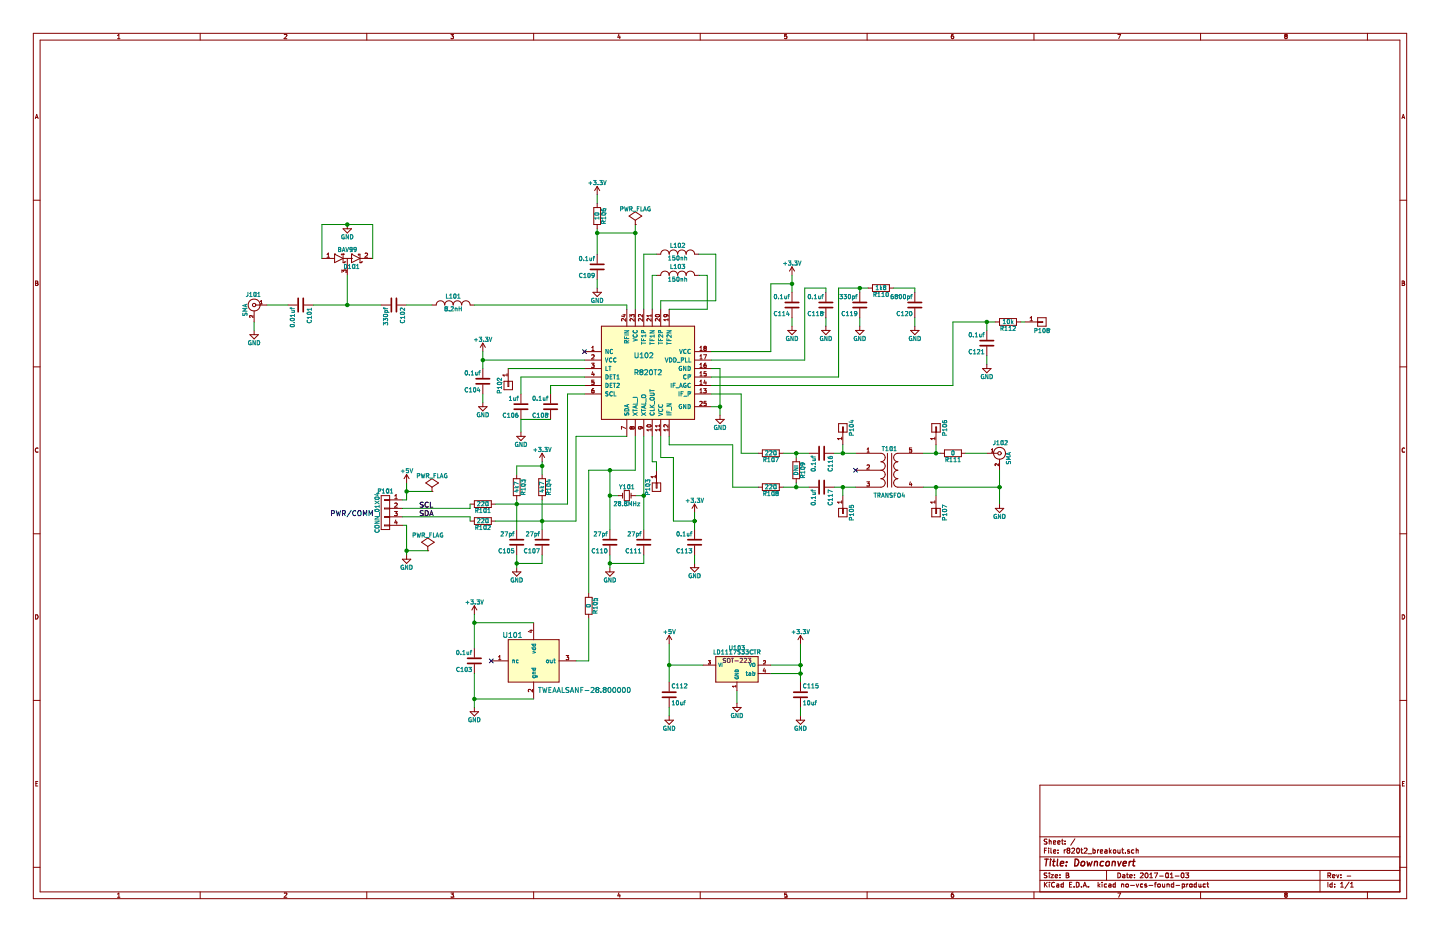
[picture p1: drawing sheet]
EESchema Schematic File Version 2
LIBS:r820t2_breakout-rescue
LIBS:power
LIBS:device
LIBS:transistors
LIBS:conn
LIBS:linear
LIBS:regul
LIBS:74xx
LIBS:cmos4000
LIBS:adc-dac
LIBS:memory
LIBS:xilinx
LIBS:microcontrollers
LIBS:dsp
LIBS:microchip
LIBS:analog_switches
LIBS:motorola
LIBS:texas
LIBS:intel
LIBS:audio
LIBS:interface
LIBS:digital-audio
LIBS:philips
LIBS:display
LIBS:cypress
LIBS:siliconi
LIBS:opto
LIBS:atmel
LIBS:contrib
LIBS:valves
LIBS:emeb_library
LIBS:r820t2_breakout-cache
EELAYER 25 0
EELAYER END
$Descr B 17000 11000
encoding utf-8
Sheet 1 1
Title "Downconvert"
Date "2017-01-03"
Rev "-"
Comp ""
Comment1 ""
Comment2 ""
Comment3 ""
Comment4 ""
$EndDescr
$Comp
L BNC J101
U 1 1
P 3000 3600
F 0 "J101" H 3010 3720 50  0000 C CNN
F 1 "SMA" V 3110 3540 50  0000 C CNN
F 2 "footprints:SMA_END" H 3000 3600 50  0001 C CNN
F 3 "" H 3000 3600 50  0000 C CNN
	1    3000 3600
	-1   0    0    -1  
$EndComp
$Comp
L GND #PWR01
U 1 1
P 3000 3900
F 0 "#PWR01" H 3000 3650 50  0001 C CNN
F 1 "GND" H 3000 3750 50  0000 C CNN
F 2 "" H 3000 3900 50  0000 C CNN
F 3 "" H 3000 3900 50  0000 C CNN
	1    3000 3900
	1    0    0    -1  
$EndComp
$Comp
L C C112
U 1 1
P 7900 8200
F 0 "C112" H 7925 8300 50  0000 L CNN
F 1 "10uf" H 7925 8100 50  0000 L CNN
F 2 "Capacitors_SMD:C_0805_HandSoldering" H 7938 8050 50  0001 C CNN
F 3 "" H 7900 8200 50  0000 C CNN
	1    7900 8200
	1    0    0    -1  
$EndComp
$Comp
L GND #PWR02
U 1 1
P 8700 8300
F 0 "#PWR02" H 8700 8050 50  0001 C CNN
F 1 "GND" H 8700 8150 50  0000 C CNN
F 2 "" H 8700 8300 50  0000 C CNN
F 3 "" H 8700 8300 50  0000 C CNN
	1    8700 8300
	1    0    0    -1  
$EndComp
$Comp
L GND #PWR03
U 1 1
P 7900 8450
F 0 "#PWR03" H 7900 8200 50  0001 C CNN
F 1 "GND" H 7900 8300 50  0000 C CNN
F 2 "" H 7900 8450 50  0000 C CNN
F 3 "" H 7900 8450 50  0000 C CNN
	1    7900 8450
	1    0    0    -1  
$EndComp
$Comp
L C C115
U 1 1
P 9450 8200
F 0 "C115" H 9475 8300 50  0000 L CNN
F 1 "10uf" H 9475 8100 50  0000 L CNN
F 2 "Capacitors_SMD:C_0805_HandSoldering" H 9488 8050 50  0001 C CNN
F 3 "" H 9450 8200 50  0000 C CNN
	1    9450 8200
	1    0    0    -1  
$EndComp
$Comp
L GND #PWR04
U 1 1
P 9450 8450
F 0 "#PWR04" H 9450 8200 50  0001 C CNN
F 1 "GND" H 9450 8300 50  0000 C CNN
F 2 "" H 9450 8450 50  0000 C CNN
F 3 "" H 9450 8450 50  0000 C CNN
	1    9450 8450
	1    0    0    -1  
$EndComp
$Comp
L +3.3V #PWR05
U 1 1
P 9450 7600
F 0 "#PWR05" H 9450 7450 50  0001 C CNN
F 1 "+3.3V" H 9450 7740 50  0000 C CNN
F 2 "" H 9450 7600 50  0000 C CNN
F 3 "" H 9450 7600 50  0000 C CNN
	1    9450 7600
	1    0    0    -1  
$EndComp
$Comp
L BNC J102
U 1 1
P 11800 5350
F 0 "J102" H 11810 5470 50  0000 C CNN
F 1 "SMA" V 11910 5290 50  0000 C CNN
F 2 "footprints:SMA_END" H 11800 5350 50  0001 C CNN
F 3 "" H 11800 5350 50  0000 C CNN
	1    11800 5350
	1    0    0    -1  
$EndComp
$Comp
L GND #PWR06
U 1 1
P 11800 5950
F 0 "#PWR06" H 11800 5700 50  0001 C CNN
F 1 "GND" H 11800 5800 50  0000 C CNN
F 2 "" H 11800 5950 50  0000 C CNN
F 3 "" H 11800 5950 50  0000 C CNN
	1    11800 5950
	1    0    0    -1  
$EndComp
$Comp
L GND #PWR07
U 1 1
P 4800 6550
F 0 "#PWR07" H 4800 6300 50  0001 C CNN
F 1 "GND" H 4800 6400 50  0000 C CNN
F 2 "" H 4800 6550 50  0000 C CNN
F 3 "" H 4800 6550 50  0000 C CNN
	1    4800 6550
	1    0    0    -1  
$EndComp
$Comp
L +5V #PWR08
U 1 1
P 7900 7600
F 0 "#PWR08" H 7900 7450 50  0001 C CNN
F 1 "+5V" H 7900 7740 50  0000 C CNN
F 2 "" H 7900 7600 50  0000 C CNN
F 3 "" H 7900 7600 50  0000 C CNN
	1    7900 7600
	1    0    0    -1  
$EndComp
$Comp
L +5V #PWR09
U 1 1
P 4800 5700
F 0 "#PWR09" H 4800 5550 50  0001 C CNN
F 1 "+5V" H 4800 5840 50  0000 C CNN
F 2 "" H 4800 5700 50  0000 C CNN
F 3 "" H 4800 5700 50  0000 C CNN
	1    4800 5700
	1    0    0    -1  
$EndComp
Text Notes 3900 6100 0    60   ~ 0
PWR/COMM
Wire Wire Line
	7900 7600 7900 8050
Wire Wire Line
	8300 7850 7900 7850
Connection ~ 7900 7850
Wire Wire Line
	8700 8300 8700 8150
Wire Wire Line
	7900 8450 7900 8350
Wire Wire Line
	9450 7600 9450 8050
Wire Wire Line
	9450 8450 9450 8350
Connection ~ 9450 7850
Wire Wire Line
	4800 5700 4800 5900
Wire Wire Line
	4750 6200 4800 6200
Wire Wire Line
	4800 6200 4800 6550
Wire Wire Line
	11800 5550 11800 5950
Connection ~ 4800 5800
Connection ~ 4800 6500
$Comp
L CONN_01X04 P101
U 1 1
P 4550 6050
F 0 "P101" H 4550 6300 50  0000 C CNN
F 1 "CONN_01X04" V 4650 6050 50  0000 C CNN
F 2 "Pin_Headers:Pin_Header_Straight_1x04_Pitch2.54mm" H 4550 6050 50  0001 C CNN
F 3 "" H 4550 6050 50  0000 C CNN
	1    4550 6050
	-1   0    0    -1  
$EndComp
Wire Wire Line
	4800 5900 4750 5900
$Comp
L PWR_FLAG #FLG010
U 1 1
P 5100 5800
F 0 "#FLG010" H 5100 5895 50  0001 C CNN
F 1 "PWR_FLAG" H 5100 5980 50  0000 C CNN
F 2 "" H 5100 5800 50  0000 C CNN
F 3 "" H 5100 5800 50  0000 C CNN
	1    5100 5800
	1    0    0    -1  
$EndComp
$Comp
L PWR_FLAG #FLG011
U 1 1
P 5050 6500
F 0 "#FLG011" H 5050 6595 50  0001 C CNN
F 1 "PWR_FLAG" H 5050 6680 50  0000 C CNN
F 2 "" H 5050 6500 50  0000 C CNN
F 3 "" H 5050 6500 50  0000 C CNN
	1    5050 6500
	1    0    0    -1  
$EndComp
Wire Wire Line
	4800 6500 5050 6500
Wire Wire Line
	4800 5800 5100 5800
Wire Wire Line
	4750 6000 5550 6000
Wire Wire Line
	4750 6100 5550 6100
Text Label 4950 6000 0    60   ~ 0
SCL
Text Label 4950 6100 0    60   ~ 0
SDA
$Comp
L R820T2 U102
U 1 1
P 7650 4400
F 0 "U102" H 7600 4600 60  0000 C CNN
F 1 "R820T2" H 7650 4400 60  0000 C CNN
F 2 "footprints:QFN-24-1EP_4x4mm_Pitch0.5mm_extended_pad" H 7650 4400 60  0001 C CNN
F 3 "" H 7650 4400 60  0000 C CNN
	1    7650 4400
	1    0    0    -1  
$EndComp
Wire Wire Line
	6700 4650 6900 4650
$Comp
L GND #PWR012
U 1 1
P 8500 4900
F 0 "#PWR012" H 8500 4650 50  0001 C CNN
F 1 "GND" H 8500 4750 50  0000 C CNN
F 2 "" H 8500 4900 50  0000 C CNN
F 3 "" H 8500 4900 50  0000 C CNN
	1    8500 4900
	1    0    0    -1  
$EndComp
Wire Wire Line
	8400 4350 8500 4350
Wire Wire Line
	8500 4350 8500 4900
NoConn ~ 6900 4150
Wire Wire Line
	8400 4800 8500 4800
Connection ~ 8500 4800
$Comp
L C C108
U 1 1
P 6500 4800
F 0 "C108" H 6525 4900 50  0000 L CNN
F 1 "0.1uf" H 6525 4700 50  0000 L CNN
F 2 "Capacitors_SMD:C_0603_HandSoldering" H 6538 4650 50  0001 C CNN
F 3 "" H 6500 4800 50  0000 C CNN
	1    6500 4800
	-1   0    0    1   
$EndComp
$Comp
L C C106
U 1 1
P 6150 4800
F 0 "C106" H 6175 4900 50  0000 L CNN
F 1 "1uf" H 6175 4700 50  0000 L CNN
F 2 "Capacitors_SMD:C_0603_HandSoldering" H 6188 4650 50  0001 C CNN
F 3 "" H 6150 4800 50  0000 C CNN
	1    6150 4800
	-1   0    0    1   
$EndComp
$Comp
L GND #PWR013
U 1 1
P 6150 5100
F 0 "#PWR013" H 6150 4850 50  0001 C CNN
F 1 "GND" H 6150 4950 50  0000 C CNN
F 2 "" H 6150 5100 50  0000 C CNN
F 3 "" H 6150 5100 50  0000 C CNN
	1    6150 5100
	1    0    0    -1  
$EndComp
Wire Wire Line
	6900 4550 6500 4550
Wire Wire Line
	6500 4550 6500 4650
Wire Wire Line
	6900 4450 6150 4450
Wire Wire Line
	6150 4450 6150 4650
Wire Wire Line
	6500 4950 6150 4950
Wire Wire Line
	6150 4950 6150 5100
$Comp
L CONN_01X01 P102
U 1 1
P 6000 4550
F 0 "P102" H 6000 4650 50  0000 C CNN
F 1 "CONN_01X01" V 6100 4550 50  0001 C CNN
F 2 "Connect:PINTST" H 6000 4550 50  0001 C CNN
F 3 "" H 6000 4550 50  0000 C CNN
	1    6000 4550
	0    -1   1    0   
$EndComp
Wire Wire Line
	6900 4350 6000 4350
$Comp
L INDUCTOR_SMALL L102
U 1 1
P 8000 3000
F 0 "L102" H 8000 3100 50  0000 C CNN
F 1 "150nh" H 8000 2950 50  0000 C CNN
F 2 "Resistors_SMD:R_0603_HandSoldering" H 8000 3000 50  0001 C CNN
F 3 "" H 8000 3000 50  0000 C CNN
	1    8000 3000
	-1   0    0    -1  
$EndComp
$Comp
L INDUCTOR_SMALL L103
U 1 1
P 8000 3250
F 0 "L103" H 8000 3350 50  0000 C CNN
F 1 "150nh" H 8000 3200 50  0000 C CNN
F 2 "Resistors_SMD:R_0603_HandSoldering" H 8000 3250 50  0001 C CNN
F 3 "" H 8000 3250 50  0000 C CNN
	1    8000 3250
	-1   0    0    -1  
$EndComp
Wire Wire Line
	7600 3650 7600 3000
Wire Wire Line
	7600 3000 7750 3000
Wire Wire Line
	7700 3650 7700 3250
Wire Wire Line
	7700 3250 7750 3250
Wire Wire Line
	7900 3650 8350 3650
Wire Wire Line
	8350 3650 8350 3250
Wire Wire Line
	8350 3250 8250 3250
Wire Wire Line
	7800 3650 7800 3550
Wire Wire Line
	7800 3550 8450 3550
Wire Wire Line
	8450 3550 8450 3000
Wire Wire Line
	8450 3000 8250 3000
$Comp
L INDUCTOR_SMALL L101
U 1 1
P 5350 3600
F 0 "L101" H 5350 3700 50  0000 C CNN
F 1 "8.2nH" H 5350 3550 50  0000 C CNN
F 2 "Resistors_SMD:R_0603_HandSoldering" H 5350 3600 50  0001 C CNN
F 3 "" H 5350 3600 50  0000 C CNN
	1    5350 3600
	1    0    0    -1  
$EndComp
Wire Wire Line
	5600 3600 7400 3600
Wire Wire Line
	7400 3600 7400 3650
$Comp
L C C102
U 1 1
P 4650 3600
F 0 "C102" H 4675 3700 50  0000 L CNN
F 1 "330pf" H 4675 3500 50  0000 L CNN
F 2 "Capacitors_SMD:C_0603_HandSoldering" H 4688 3450 50  0001 C CNN
F 3 "" H 4650 3600 50  0000 C CNN
	1    4650 3600
	0    1    1    0   
$EndComp
$Comp
L C C101
U 1 1
P 3550 3600
F 0 "C101" H 3575 3700 50  0000 L CNN
F 1 "0.01uf" H 3575 3500 50  0000 L CNN
F 2 "Capacitors_SMD:C_0603_HandSoldering" H 3588 3450 50  0001 C CNN
F 3 "" H 3550 3600 50  0000 C CNN
	1    3550 3600
	0    1    1    0   
$EndComp
$Comp
L D_Schottky_x2_Serial_AKC D101
U 1 1
P 4100 3050
F 0 "D101" H 4150 2950 50  0000 C CNN
F 1 "BAV99" H 4100 3150 50  0000 C CNN
F 2 "TO_SOT_Packages_SMD:SOT-23" H 4100 3050 50  0001 C CNN
F 3 "" H 4100 3050 50  0000 C CNN
	1    4100 3050
	1    0    0    -1  
$EndComp
Wire Wire Line
	4800 3600 5100 3600
Wire Wire Line
	3700 3600 4500 3600
Wire Wire Line
	4100 3250 4100 3600
Connection ~ 4100 3600
$Comp
L GND #PWR014
U 1 1
P 4100 2650
F 0 "#PWR014" H 4100 2400 50  0001 C CNN
F 1 "GND" H 4100 2500 50  0000 C CNN
F 2 "" H 4100 2650 50  0000 C CNN
F 3 "" H 4100 2650 50  0000 C CNN
	1    4100 2650
	1    0    0    -1  
$EndComp
Wire Wire Line
	3800 3050 3800 2650
Wire Wire Line
	3800 2650 4400 2650
Wire Wire Line
	4400 2650 4400 3050
Connection ~ 4100 2650
Wire Wire Line
	3000 3900 3000 3800
Wire Wire Line
	3150 3600 3400 3600
$Comp
L C C110
U 1 1
P 7200 6400
F 0 "C110" H 7225 6500 50  0000 L CNN
F 1 "27pf" H 7225 6300 50  0000 L CNN
F 2 "Capacitors_SMD:C_0603_HandSoldering" H 7238 6250 50  0001 C CNN
F 3 "" H 7200 6400 50  0000 C CNN
	1    7200 6400
	-1   0    0    1   
$EndComp
$Comp
L C C111
U 1 1
P 7600 6400
F 0 "C111" H 7625 6500 50  0000 L CNN
F 1 "27pf" H 7625 6300 50  0000 L CNN
F 2 "Capacitors_SMD:C_0603_HandSoldering" H 7638 6250 50  0001 C CNN
F 3 "" H 7600 6400 50  0000 C CNN
	1    7600 6400
	-1   0    0    1   
$EndComp
Wire Wire Line
	6800 5150 7400 5150
$Comp
L GND #PWR015
U 1 1
P 7200 6700
F 0 "#PWR015" H 7200 6450 50  0001 C CNN
F 1 "GND" H 7200 6550 50  0000 C CNN
F 2 "" H 7200 6700 50  0000 C CNN
F 3 "" H 7200 6700 50  0000 C CNN
	1    7200 6700
	1    0    0    -1  
$EndComp
Wire Wire Line
	7500 5550 7500 5150
Wire Wire Line
	6950 5550 7500 5550
Wire Wire Line
	7200 5550 7200 6250
Connection ~ 7200 5850
Wire Wire Line
	7600 5150 7600 6250
Connection ~ 7600 5850
Wire Wire Line
	7200 6550 7200 6700
Wire Wire Line
	7600 6550 7600 6650
Wire Wire Line
	7600 6650 7200 6650
Connection ~ 7200 6650
Wire Wire Line
	7200 5850 7300 5850
Wire Wire Line
	7500 5850 7600 5850
$Comp
L CONN_01X01 P103
U 1 1
P 7750 5750
F 0 "P103" H 7750 5850 50  0000 C CNN
F 1 "CONN_01X01" V 7850 5750 50  0001 C CNN
F 2 "Connect:PINTST" H 7750 5750 50  0001 C CNN
F 3 "" H 7750 5750 50  0000 C CNN
	1    7750 5750
	0    -1   1    0   
$EndComp
Wire Wire Line
	7700 5150 7700 5450
Wire Wire Line
	7700 5450 7750 5450
Wire Wire Line
	7750 5450 7750 5550
$Comp
L R R101
U 1 1
P 5700 5950
F 0 "R101" V 5780 5950 50  0000 C CNN
F 1 "220" V 5700 5950 50  0000 C CNN
F 2 "Resistors_SMD:R_0603_HandSoldering" V 5630 5950 50  0001 C CNN
F 3 "" H 5700 5950 50  0000 C CNN
	1    5700 5950
	0    1    1    0   
$EndComp
$Comp
L R R102
U 1 1
P 5700 6150
F 0 "R102" V 5780 6150 50  0000 C CNN
F 1 "220" V 5700 6150 50  0000 C CNN
F 2 "Resistors_SMD:R_0603_HandSoldering" V 5630 6150 50  0001 C CNN
F 3 "" H 5700 6150 50  0000 C CNN
	1    5700 6150
	0    1    1    0   
$EndComp
$Comp
L C C105
U 1 1
P 6100 6400
F 0 "C105" H 6125 6500 50  0000 L CNN
F 1 "27pf" H 6125 6300 50  0000 L CNN
F 2 "Capacitors_SMD:C_0603_HandSoldering" H 6138 6250 50  0001 C CNN
F 3 "" H 6100 6400 50  0000 C CNN
	1    6100 6400
	-1   0    0    1   
$EndComp
$Comp
L C C107
U 1 1
P 6400 6400
F 0 "C107" H 6425 6500 50  0000 L CNN
F 1 "27pf" H 6425 6300 50  0000 L CNN
F 2 "Capacitors_SMD:C_0603_HandSoldering" H 6438 6250 50  0001 C CNN
F 3 "" H 6400 6400 50  0000 C CNN
	1    6400 6400
	-1   0    0    1   
$EndComp
$Comp
L GND #PWR016
U 1 1
P 6100 6700
F 0 "#PWR016" H 6100 6450 50  0001 C CNN
F 1 "GND" H 6100 6550 50  0000 C CNN
F 2 "" H 6100 6700 50  0000 C CNN
F 3 "" H 6100 6700 50  0000 C CNN
	1    6100 6700
	1    0    0    -1  
$EndComp
$Comp
L R R103
U 1 1
P 6100 5750
F 0 "R103" V 6180 5750 50  0000 C CNN
F 1 "4k7" V 6100 5750 50  0000 C CNN
F 2 "Resistors_SMD:R_0603_HandSoldering" V 6030 5750 50  0001 C CNN
F 3 "" H 6100 5750 50  0000 C CNN
	1    6100 5750
	1    0    0    -1  
$EndComp
$Comp
L R R104
U 1 1
P 6400 5750
F 0 "R104" V 6480 5750 50  0000 C CNN
F 1 "4k7" V 6400 5750 50  0000 C CNN
F 2 "Resistors_SMD:R_0603_HandSoldering" V 6330 5750 50  0001 C CNN
F 3 "" H 6400 5750 50  0000 C CNN
	1    6400 5750
	1    0    0    -1  
$EndComp
Wire Wire Line
	5550 6000 5550 5950
Wire Wire Line
	5550 6100 5550 6150
Wire Wire Line
	5850 5950 6700 5950
Wire Wire Line
	6100 5900 6100 6250
Connection ~ 6100 5950
Wire Wire Line
	5850 6150 6800 6150
Wire Wire Line
	6400 5900 6400 6250
Connection ~ 6400 6150
Wire Wire Line
	6800 6150 6800 5150
Wire Wire Line
	6700 5950 6700 4650
Wire Wire Line
	6100 6550 6100 6700
Wire Wire Line
	6100 6650 6400 6650
Wire Wire Line
	6400 6650 6400 6550
Connection ~ 6100 6650
$Comp
L R R107
U 1 1
P 9100 5350
F 0 "R107" V 9180 5350 50  0000 C CNN
F 1 "220" V 9100 5350 50  0000 C CNN
F 2 "Resistors_SMD:R_0603_HandSoldering" V 9030 5350 50  0001 C CNN
F 3 "" H 9100 5350 50  0000 C CNN
	1    9100 5350
	0    1    1    0   
$EndComp
$Comp
L R R108
U 1 1
P 9100 5750
F 0 "R108" V 9180 5750 50  0000 C CNN
F 1 "220" V 9100 5750 50  0000 C CNN
F 2 "Resistors_SMD:R_0603_HandSoldering" V 9030 5750 50  0001 C CNN
F 3 "" H 9100 5750 50  0000 C CNN
	1    9100 5750
	0    1    1    0   
$EndComp
Wire Wire Line
	9250 5350 9550 5350
Wire Wire Line
	9250 5750 9550 5750
Wire Wire Line
	7900 5150 7900 5250
Wire Wire Line
	7900 5250 8650 5250
$Comp
L R R109
U 1 1
P 9400 5550
F 0 "R109" V 9480 5550 50  0000 C CNN
F 1 "DNI" V 9400 5550 50  0000 C CNN
F 2 "Resistors_SMD:R_0603_HandSoldering" V 9330 5550 50  0001 C CNN
F 3 "" H 9400 5550 50  0000 C CNN
	1    9400 5550
	1    0    0    -1  
$EndComp
Wire Wire Line
	9400 5400 9400 5350
Connection ~ 9400 5350
Wire Wire Line
	9400 5700 9400 5750
Connection ~ 9400 5750
$Comp
L C C116
U 1 1
P 9700 5350
F 0 "C116" H 9725 5450 50  0000 L CNN
F 1 "0.1uf" H 9725 5250 50  0000 L CNN
F 2 "Capacitors_SMD:C_0603_HandSoldering" H 9738 5200 50  0001 C CNN
F 3 "" H 9700 5350 50  0000 C CNN
	1    9700 5350
	0    1    1    0   
$EndComp
$Comp
L C C117
U 1 1
P 9700 5750
F 0 "C117" H 9725 5850 50  0000 L CNN
F 1 "0.1uf" H 9725 5650 50  0000 L CNN
F 2 "Capacitors_SMD:C_0603_HandSoldering" H 9738 5600 50  0001 C CNN
F 3 "" H 9700 5750 50  0000 C CNN
	1    9700 5750
	0    1    1    0   
$EndComp
$Comp
L C C104
U 1 1
P 5700 4500
F 0 "C104" H 5725 4600 50  0000 L CNN
F 1 "0.1uf" H 5725 4400 50  0000 L CNN
F 2 "Capacitors_SMD:C_0603_HandSoldering" H 5738 4350 50  0001 C CNN
F 3 "" H 5700 4500 50  0000 C CNN
	1    5700 4500
	-1   0    0    1   
$EndComp
$Comp
L GND #PWR017
U 1 1
P 5700 4750
F 0 "#PWR017" H 5700 4500 50  0001 C CNN
F 1 "GND" H 5700 4600 50  0000 C CNN
F 2 "" H 5700 4750 50  0000 C CNN
F 3 "" H 5700 4750 50  0000 C CNN
	1    5700 4750
	1    0    0    -1  
$EndComp
Wire Wire Line
	6900 4250 5700 4250
Wire Wire Line
	5700 4750 5700 4650
$Comp
L +3.3V #PWR018
U 1 1
P 5700 4150
F 0 "#PWR018" H 5700 4000 50  0001 C CNN
F 1 "+3.3V" H 5700 4290 50  0000 C CNN
F 2 "" H 5700 4150 50  0000 C CNN
F 3 "" H 5700 4150 50  0000 C CNN
	1    5700 4150
	1    0    0    -1  
$EndComp
Wire Wire Line
	5700 4150 5700 4350
Connection ~ 5700 4250
$Comp
L C C109
U 1 1
P 7050 3150
F 0 "C109" H 7075 3250 50  0000 L CNN
F 1 "0.1uf" H 7075 3050 50  0000 L CNN
F 2 "Capacitors_SMD:C_0603_HandSoldering" H 7088 3000 50  0001 C CNN
F 3 "" H 7050 3150 50  0000 C CNN
	1    7050 3150
	-1   0    0    1   
$EndComp
$Comp
L GND #PWR019
U 1 1
P 7050 3400
F 0 "#PWR019" H 7050 3150 50  0001 C CNN
F 1 "GND" H 7050 3250 50  0000 C CNN
F 2 "" H 7050 3400 50  0000 C CNN
F 3 "" H 7050 3400 50  0000 C CNN
	1    7050 3400
	1    0    0    -1  
$EndComp
Wire Wire Line
	7050 3400 7050 3300
Wire Wire Line
	7050 2700 7050 3000
$Comp
L R R106
U 1 1
P 7050 2550
F 0 "R106" V 7130 2550 50  0000 C CNN
F 1 "10" V 7050 2550 50  0000 C CNN
F 2 "Resistors_SMD:R_0603_HandSoldering" V 6980 2550 50  0001 C CNN
F 3 "" H 7050 2550 50  0000 C CNN
	1    7050 2550
	1    0    0    -1  
$EndComp
Wire Wire Line
	7500 2650 7500 3650
Wire Wire Line
	7500 2750 7050 2750
Connection ~ 7050 2750
$Comp
L +3.3V #PWR020
U 1 1
P 7050 2300
F 0 "#PWR020" H 7050 2150 50  0001 C CNN
F 1 "+3.3V" H 7050 2440 50  0000 C CNN
F 2 "" H 7050 2300 50  0000 C CNN
F 3 "" H 7050 2300 50  0000 C CNN
	1    7050 2300
	1    0    0    -1  
$EndComp
Wire Wire Line
	7050 2400 7050 2300
$Comp
L C C113
U 1 1
P 8200 6400
F 0 "C113" H 8225 6500 50  0000 L CNN
F 1 "0.1uf" H 8225 6300 50  0000 L CNN
F 2 "Capacitors_SMD:C_0603_HandSoldering" H 8238 6250 50  0001 C CNN
F 3 "" H 8200 6400 50  0000 C CNN
	1    8200 6400
	-1   0    0    1   
$EndComp
$Comp
L GND #PWR021
U 1 1
P 8200 6650
F 0 "#PWR021" H 8200 6400 50  0001 C CNN
F 1 "GND" H 8200 6500 50  0000 C CNN
F 2 "" H 8200 6650 50  0000 C CNN
F 3 "" H 8200 6650 50  0000 C CNN
	1    8200 6650
	1    0    0    -1  
$EndComp
Wire Wire Line
	8200 6650 8200 6550
$Comp
L +3.3V #PWR022
U 1 1
P 8200 6050
F 0 "#PWR022" H 8200 5900 50  0001 C CNN
F 1 "+3.3V" H 8200 6190 50  0000 C CNN
F 2 "" H 8200 6050 50  0000 C CNN
F 3 "" H 8200 6050 50  0000 C CNN
	1    8200 6050
	1    0    0    -1  
$EndComp
Wire Wire Line
	8200 6050 8200 6250
Connection ~ 8200 6150
Wire Wire Line
	7800 5150 7800 5400
Wire Wire Line
	7800 5400 7950 5400
Wire Wire Line
	7950 5400 7950 6150
Wire Wire Line
	7950 6150 8200 6150
$Comp
L +3.3V #PWR023
U 1 1
P 6400 5450
F 0 "#PWR023" H 6400 5300 50  0001 C CNN
F 1 "+3.3V" H 6400 5590 50  0000 C CNN
F 2 "" H 6400 5450 50  0000 C CNN
F 3 "" H 6400 5450 50  0000 C CNN
	1    6400 5450
	1    0    0    -1  
$EndComp
Wire Wire Line
	6100 5600 6100 5500
Wire Wire Line
	6100 5500 6400 5500
Wire Wire Line
	6400 5450 6400 5600
Connection ~ 6400 5500
$Comp
L C C114
U 1 1
P 9350 3600
F 0 "C114" H 9375 3700 50  0000 L CNN
F 1 "0.1uf" H 9375 3500 50  0000 L CNN
F 2 "Capacitors_SMD:C_0603_HandSoldering" H 9388 3450 50  0001 C CNN
F 3 "" H 9350 3600 50  0000 C CNN
	1    9350 3600
	-1   0    0    1   
$EndComp
$Comp
L GND #PWR024
U 1 1
P 9350 3850
F 0 "#PWR024" H 9350 3600 50  0001 C CNN
F 1 "GND" H 9350 3700 50  0000 C CNN
F 2 "" H 9350 3850 50  0000 C CNN
F 3 "" H 9350 3850 50  0000 C CNN
	1    9350 3850
	1    0    0    -1  
$EndComp
Wire Wire Line
	9350 3850 9350 3750
$Comp
L +3.3V #PWR025
U 1 1
P 9350 3250
F 0 "#PWR025" H 9350 3100 50  0001 C CNN
F 1 "+3.3V" H 9350 3390 50  0000 C CNN
F 2 "" H 9350 3250 50  0000 C CNN
F 3 "" H 9350 3250 50  0000 C CNN
	1    9350 3250
	1    0    0    -1  
$EndComp
Wire Wire Line
	9350 3250 9350 3450
Connection ~ 9350 3350
Wire Wire Line
	9100 3350 9350 3350
Wire Wire Line
	8400 4150 9100 4150
Wire Wire Line
	9100 4150 9100 3350
$Comp
L C C118
U 1 1
P 9750 3600
F 0 "C118" H 9775 3700 50  0000 L CNN
F 1 "0.1uf" H 9775 3500 50  0000 L CNN
F 2 "Capacitors_SMD:C_0603_HandSoldering" H 9788 3450 50  0001 C CNN
F 3 "" H 9750 3600 50  0000 C CNN
	1    9750 3600
	-1   0    0    1   
$EndComp
$Comp
L GND #PWR026
U 1 1
P 9750 3850
F 0 "#PWR026" H 9750 3600 50  0001 C CNN
F 1 "GND" H 9750 3700 50  0000 C CNN
F 2 "" H 9750 3850 50  0000 C CNN
F 3 "" H 9750 3850 50  0000 C CNN
	1    9750 3850
	1    0    0    -1  
$EndComp
Wire Wire Line
	9750 3850 9750 3750
Wire Wire Line
	8400 4250 9500 4250
Wire Wire Line
	9500 4250 9500 3400
Wire Wire Line
	9500 3400 9750 3400
Wire Wire Line
	9750 3400 9750 3450
$Comp
L C C119
U 1 1
P 10150 3600
F 0 "C119" H 10175 3700 50  0000 L CNN
F 1 "330pf" H 10175 3500 50  0000 L CNN
F 2 "Capacitors_SMD:C_0603_HandSoldering" H 10188 3450 50  0001 C CNN
F 3 "" H 10150 3600 50  0000 C CNN
	1    10150 3600
	-1   0    0    1   
$EndComp
$Comp
L GND #PWR027
U 1 1
P 10150 3850
F 0 "#PWR027" H 10150 3600 50  0001 C CNN
F 1 "GND" H 10150 3700 50  0000 C CNN
F 2 "" H 10150 3850 50  0000 C CNN
F 3 "" H 10150 3850 50  0000 C CNN
	1    10150 3850
	1    0    0    -1  
$EndComp
Wire Wire Line
	10150 3850 10150 3750
Wire Wire Line
	9900 3400 10250 3400
Wire Wire Line
	10150 3400 10150 3450
$Comp
L R R110
U 1 1
P 10400 3400
F 0 "R110" V 10480 3400 50  0000 C CNN
F 1 "1k8" V 10400 3400 50  0000 C CNN
F 2 "Resistors_SMD:R_0603_HandSoldering" V 10330 3400 50  0001 C CNN
F 3 "" H 10400 3400 50  0000 C CNN
	1    10400 3400
	0    1    1    0   
$EndComp
$Comp
L C C120
U 1 1
P 10800 3600
F 0 "C120" H 10825 3700 50  0000 L CNN
F 1 "6800pf" H 10825 3500 50  0000 L CNN
F 2 "Capacitors_SMD:C_0603_HandSoldering" H 10838 3450 50  0001 C CNN
F 3 "" H 10800 3600 50  0000 C CNN
	1    10800 3600
	-1   0    0    1   
$EndComp
$Comp
L GND #PWR028
U 1 1
P 10800 3850
F 0 "#PWR028" H 10800 3600 50  0001 C CNN
F 1 "GND" H 10800 3700 50  0000 C CNN
F 2 "" H 10800 3850 50  0000 C CNN
F 3 "" H 10800 3850 50  0000 C CNN
	1    10800 3850
	1    0    0    -1  
$EndComp
Wire Wire Line
	10800 3850 10800 3750
Wire Wire Line
	10550 3400 10800 3400
Wire Wire Line
	10800 3400 10800 3450
Wire Wire Line
	8400 4450 9900 4450
Wire Wire Line
	9900 4450 9900 3400
Connection ~ 10150 3400
$Comp
L CONN_01X01 P108
U 1 1
P 12300 3800
F 0 "P108" H 12300 3900 50  0000 C CNN
F 1 "CONN_01X01" V 12400 3800 50  0001 C CNN
F 2 "Connect:PINTST" H 12300 3800 50  0001 C CNN
F 3 "" H 12300 3800 50  0000 C CNN
	1    12300 3800
	1    0    0    1   
$EndComp
$Comp
L R R112
U 1 1
P 11900 3800
F 0 "R112" V 11980 3800 50  0000 C CNN
F 1 "10k" V 11900 3800 50  0000 C CNN
F 2 "Resistors_SMD:R_0603_HandSoldering" V 11830 3800 50  0001 C CNN
F 3 "" H 11900 3800 50  0000 C CNN
	1    11900 3800
	0    1    1    0   
$EndComp
$Comp
L C C121
U 1 1
P 11650 4050
F 0 "C121" H 11675 4150 50  0000 L CNN
F 1 "0.1uf" H 11675 3950 50  0000 L CNN
F 2 "Capacitors_SMD:C_0603_HandSoldering" H 11688 3900 50  0001 C CNN
F 3 "" H 11650 4050 50  0000 C CNN
	1    11650 4050
	-1   0    0    1   
$EndComp
$Comp
L GND #PWR029
U 1 1
P 11650 4300
F 0 "#PWR029" H 11650 4050 50  0001 C CNN
F 1 "GND" H 11650 4150 50  0000 C CNN
F 2 "" H 11650 4300 50  0000 C CNN
F 3 "" H 11650 4300 50  0000 C CNN
	1    11650 4300
	1    0    0    -1  
$EndComp
Wire Wire Line
	8400 4550 11250 4550
Wire Wire Line
	11250 4550 11250 3800
Wire Wire Line
	11250 3800 11750 3800
Wire Wire Line
	11650 3900 11650 3800
Connection ~ 11650 3800
Wire Wire Line
	11650 4300 11650 4200
Wire Wire Line
	12050 3800 12100 3800
Wire Wire Line
	8950 5750 8650 5750
Wire Wire Line
	8650 5750 8650 5250
Wire Wire Line
	8750 5350 8950 5350
Wire Wire Line
	8750 4650 8750 5350
Wire Wire Line
	8750 4650 8400 4650
$Comp
L TRANSFO4 T101
U 1 1
P 10500 5550
F 0 "T101" H 10500 5800 50  0000 C CNN
F 1 "TRANSFO4" H 10500 5250 50  0000 C CNN
F 2 "footprints:Pulse_SMD_Balun" H 10500 5550 50  0001 C CNN
F 3 "" H 10500 5550 50  0000 C CNN
	1    10500 5550
	1    0    0    -1  
$EndComp
Wire Wire Line
	9850 5350 10100 5350
Wire Wire Line
	9850 5750 10100 5750
NoConn ~ 10100 5550
$Comp
L R R111
U 1 1
P 11250 5350
F 0 "R111" V 11330 5350 50  0000 C CNN
F 1 "0" V 11250 5350 50  0000 C CNN
F 2 "Resistors_SMD:R_0603_HandSoldering" V 11180 5350 50  0001 C CNN
F 3 "" H 11250 5350 50  0000 C CNN
	1    11250 5350
	0    1    1    0   
$EndComp
Wire Wire Line
	10900 5750 11800 5750
Connection ~ 11800 5750
Wire Wire Line
	11650 5350 11400 5350
Wire Wire Line
	10900 5350 11100 5350
$Comp
L Crystal_Small Y101
U 1 1
P 7400 5850
F 0 "Y101" H 7400 5950 50  0000 C CNN
F 1 "28.8MHz" H 7400 5750 50  0000 C CNN
F 2 "Crystals:Crystal_SMD_HC49-SD" H 7400 5850 50  0001 C CNN
F 3 "" H 7400 5850 50  0000 C CNN
	1    7400 5850
	1    0    0    -1  
$EndComp
$Comp
L TCXO U101
U 1 1
P 6300 7800
F 0 "U101" H 6050 8100 60  0000 C CNN
F 1 "TWEAALSANF-28.800000" H 6900 7450 60  0000 C CNN
F 2 "Crystals:Crystal_SMD_Abracon_ABM3C-4pin_5.0x3.2mm" H 6300 7800 60  0001 C CNN
F 3 "" H 6300 7800 60  0000 C CNN
	1    6300 7800
	1    0    0    -1  
$EndComp
$Comp
L C C103
U 1 1
P 5600 7800
F 0 "C103" H 5625 7900 50  0000 L CNN
F 1 "0.1uf" H 5625 7700 50  0000 L CNN
F 2 "Capacitors_SMD:C_0603_HandSoldering" H 5638 7650 50  0001 C CNN
F 3 "" H 5600 7800 50  0000 C CNN
	1    5600 7800
	-1   0    0    1   
$EndComp
$Comp
L GND #PWR030
U 1 1
P 5600 8350
F 0 "#PWR030" H 5600 8100 50  0001 C CNN
F 1 "GND" H 5600 8200 50  0000 C CNN
F 2 "" H 5600 8350 50  0000 C CNN
F 3 "" H 5600 8350 50  0000 C CNN
	1    5600 8350
	1    0    0    -1  
$EndComp
Wire Wire Line
	5600 7950 5600 8350
$Comp
L +3.3V #PWR031
U 1 1
P 5600 7250
F 0 "#PWR031" H 5600 7100 50  0001 C CNN
F 1 "+3.3V" H 5600 7390 50  0000 C CNN
F 2 "" H 5600 7250 50  0000 C CNN
F 3 "" H 5600 7250 50  0000 C CNN
	1    5600 7250
	1    0    0    -1  
$EndComp
Wire Wire Line
	5600 7250 5600 7650
Connection ~ 5600 7350
Wire Wire Line
	6300 7350 5600 7350
Wire Wire Line
	6300 8250 5600 8250
Connection ~ 5600 8250
Wire Wire Line
	6800 7800 6950 7800
Connection ~ 7200 5550
$Comp
L R R105
U 1 1
P 6950 7150
F 0 "R105" V 7030 7150 50  0000 C CNN
F 1 "0" V 6950 7150 50  0000 C CNN
F 2 "Resistors_SMD:R_0603_HandSoldering" V 6880 7150 50  0001 C CNN
F 3 "" H 6950 7150 50  0000 C CNN
	1    6950 7150
	1    0    0    -1  
$EndComp
Wire Wire Line
	6950 7800 6950 7300
Wire Wire Line
	6950 5550 6950 7000
$Comp
L CONN_01X01 P106
U 1 1
P 11050 5050
F 0 "P106" H 11050 5150 50  0000 C CNN
F 1 "CONN_01X01" V 11150 5050 50  0001 C CNN
F 2 "Connect:PINTST" H 11050 5050 50  0001 C CNN
F 3 "" H 11050 5050 50  0000 C CNN
	1    11050 5050
	0    1    -1   0   
$EndComp
$Comp
L CONN_01X01 P104
U 1 1
P 9950 5050
F 0 "P104" H 9950 5150 50  0000 C CNN
F 1 "CONN_01X01" V 10050 5050 50  0001 C CNN
F 2 "Connect:PINTST" H 9950 5050 50  0001 C CNN
F 3 "" H 9950 5050 50  0000 C CNN
	1    9950 5050
	0    1    -1   0   
$EndComp
$Comp
L CONN_01X01 P107
U 1 1
P 11050 6050
F 0 "P107" H 11050 6150 50  0000 C CNN
F 1 "CONN_01X01" V 11150 6050 50  0001 C CNN
F 2 "Connect:PINTST" H 11050 6050 50  0001 C CNN
F 3 "" H 11050 6050 50  0000 C CNN
	1    11050 6050
	0    1    1    0   
$EndComp
$Comp
L CONN_01X01 P105
U 1 1
P 9950 6050
F 0 "P105" H 9950 6150 50  0000 C CNN
F 1 "CONN_01X01" V 10050 6050 50  0001 C CNN
F 2 "Connect:PINTST" H 9950 6050 50  0001 C CNN
F 3 "" H 9950 6050 50  0000 C CNN
	1    9950 6050
	0    1    1    0   
$EndComp
Wire Wire Line
	9950 5850 9950 5750
Connection ~ 9950 5750
Wire Wire Line
	9950 5250 9950 5350
Connection ~ 9950 5350
Wire Wire Line
	11050 5250 11050 5350
Connection ~ 11050 5350
Wire Wire Line
	11050 5850 11050 5750
Connection ~ 11050 5750
Wire Wire Line
	9100 7850 9450 7850
NoConn ~ 5800 7800
$Comp
L PWR_FLAG #FLG032
U 1 1
P 7500 2650
F 0 "#FLG032" H 7500 2745 50  0001 C CNN
F 1 "PWR_FLAG" H 7500 2830 50  0000 C CNN
F 2 "" H 7500 2650 50  0000 C CNN
F 3 "" H 7500 2650 50  0000 C CNN
	1    7500 2650
	1    0    0    -1  
$EndComp
Connection ~ 7500 2750
$Comp
L LD1117_tab U103
U 1 1
P 8700 7900
F 0 "U103" H 8700 8150 50  0000 C CNN
F 1 "LD1117S33CTR" H 8700 8100 50  0000 C CNN
F 2 "SOT-223" H 8700 8000 50  0000 C CNN
F 3 "" H 8700 7900 50  0000 C CNN
	1    8700 7900
	1    0    0    -1  
$EndComp
Wire Wire Line
	9100 7950 9450 7950
Connection ~ 9450 7950
$EndSCHEMATC
